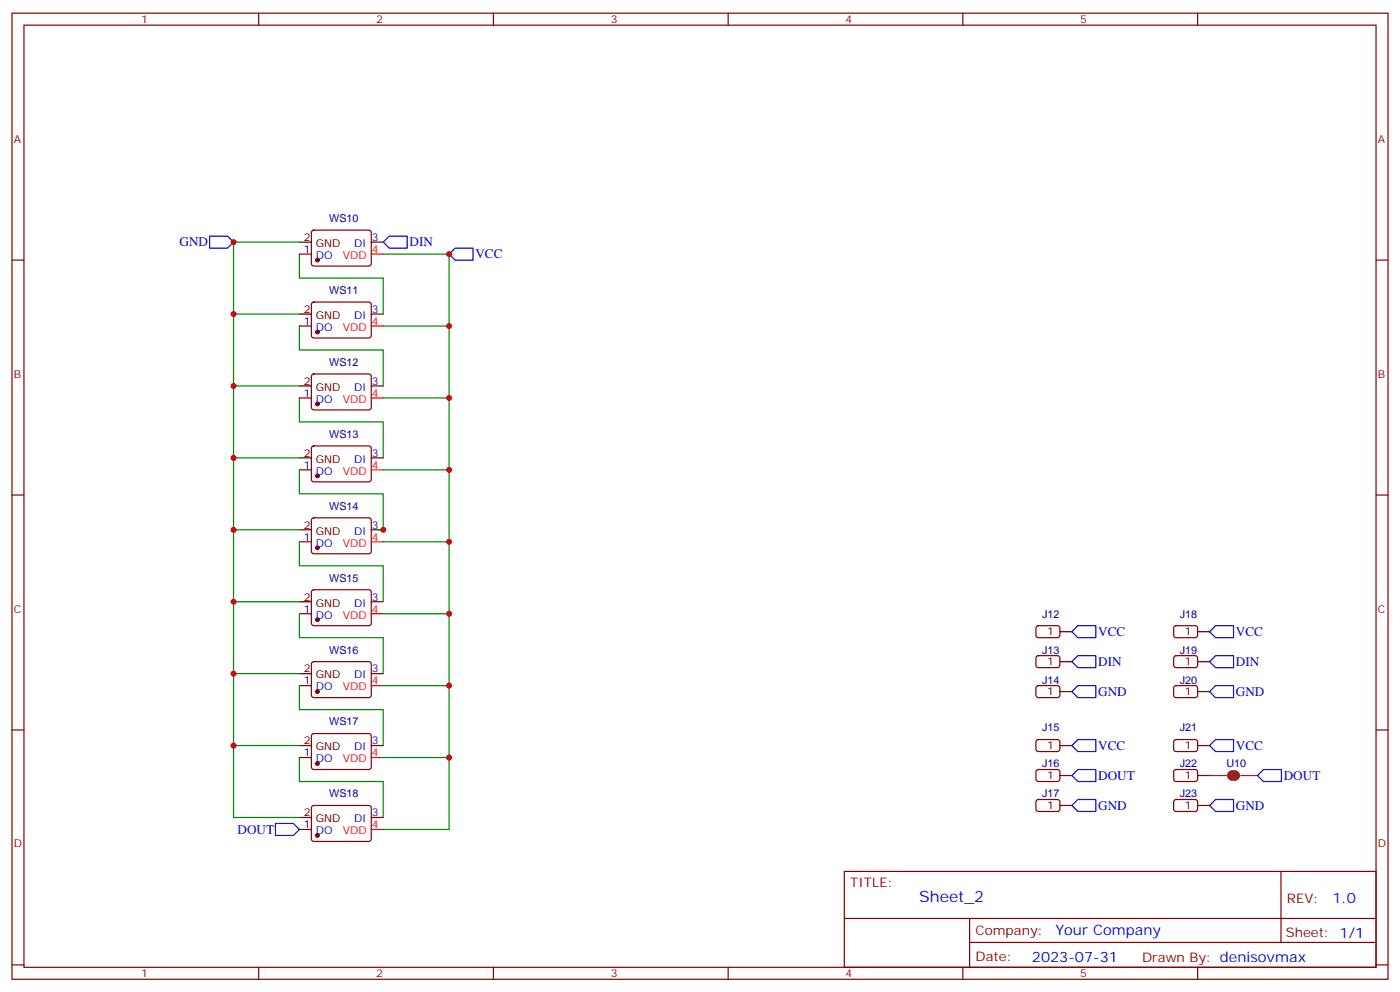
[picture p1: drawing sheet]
<svg xmlns="http://www.w3.org/2000/svg" width="412mm" height="292mm" viewBox="0 0 412 292" stroke-linecap="round" stroke-linejoin="round" font-family="sans-serif">
<g fill="none" stroke="#870000" stroke-width=".35">
<path d="M3.5 3.9h405.4v284.3h-405.4zM7.1 7.4h398.2v277.3h-398.2zM76.2 3.9v3.5M145.3 3.9v3.5M214.5 3.9v3.5M283.6 3.9v3.5M352.8 3.9v3.5M3.5 76.6h3.6M88.2 74.8h3.5M92 67.9l.4-.2 16.5 .1 .5 .6-.1 9.5-.6 .4h-16.5l-.5-.7v-9.2zM109.4 71.3h3.5M405.3 76.6h3.6"/>
<path d="M88.2 96h3.5M92 89.1l.4-.2 16.5 .1 .5 .6-.1 9.5-.6 .4-16.5-.1-.5-.6v-9.2zM109.4 92.4h3.5M88.2 117.1h3.5M92 110.3l.4-.2h16.5l.5 .7-.1 9.4-.6 .4h-16.5l-.5-.7v-9.1zM109.4 113.6h3.5M88.2 138.3h3.5M92 131.4l.4-.2 16.5 .1 .5 .6-.1 9.5-.6 .4h-16.5l-.5-.7v-9.2zM109.4 134.8h3.5M3.5 145.7h3.6M88.2 159.5h3.5M92 152.6l.4-.2 16.5 .1 .5 .6-.1 9.5-.6 .4-16.5-.1-.5-.6v-9.2z"/>
<path d="M109.4 155.9h3.5M405.3 145.7h3.6M92 173.8l.4-.2h16.5l.5 .7-.1 9.4-.6 .4h-16.5l-.5-.7v-9.1zM109.4 177.1h3.5M88.2 180.6h3.5M92 194.9l.4-.2 16.5 .1 .5 .6-.1 9.5-.6 .4h-16.5l-.5-.7v-9.2zM109.4 198.3h3.5M305.4 193.2l.5-.2h5.9l.4 .7-.1 2.4-.6 .4-5.9-.1-.4-.6v-2.1zM305.4 184.4l.5-.3 5.9 .1 .4 .7-.1 2.3-.6 .5-5.9-.1-.4-.6v-2.1zM346 184.4l.4-.3 5.9 .1 .5 .7-.1 2.3-.6 .5-5.9-.1-.5-.6v-2.1zM346 193.2l.4-.2h5.9l.5 .7-.1 2.4-.6 .4-5.9-.1-.5-.6v-2.1zM3.5 214.8h3.6"/>
<path d="M88.2 201.8h3.5M92 216.1l.4-.2 16.5 .1 .5 .6-.1 9.5-.6 .4-16.5-.1-.5-.6v-9.2zM109.4 219.4h3.5M305.4 202l.5-.2h5.9l.4 .7-.1 2.4-.6 .4h-5.9l-.4-.7v-2.1zM305.4 217.9l.5-.2h5.9l.4 .7-.1 2.4-.6 .4-5.9-.1-.4-.6v-2.1zM346 202l.4-.2h5.9l.5 .7-.1 2.4-.6 .4h-5.9l-.5-.7v-2.1zM346 217.9l.4-.2h5.9l.5 .7-.1 2.4-.6 .4-5.9-.1-.5-.6v-2.1zM405.3 214.8h3.6M88.2 223h3.5M92 237.3l.4-.2h16.5l.5 .7-.1 9.4-.6 .4h-16.5l-.5-.7v-9.1zM305.4 226.7l.5-.2h5.9l.4 .7-.1 2.4-.6 .4-5.9-.1-.4-.6v-2.1zM305.4 235.5l.5-.2 5.9 .1 .4 .6-.1 2.4-.6 .4h-5.9l-.4-.7v-2.1z"/>
<path d="M346 235.5l.4-.2 5.9 .1 .5 .6-.1 2.4-.6 .4h-5.9l-.5-.7v-2.1zM346 226.7l.4-.2h5.9l.5 .7-.1 2.4-.6 .4-5.9-.1-.5-.6v-2.1zM88.2 244.1h3.5M109.4 240.6h3.5M248.7 256.5h156.6v28.2h-156.6zM377.3 256.5v20.9M248.7 270.3h156.5M285.6 277.4h119.6M285.6 270.3v14.1M3.5 284h3.6M76.2 284.7v3.5M145.3 284.7v3.5"/>
<path d="M214.5 284.7v3.5M283.6 284.7v3.5M352.8 284.7v3.5M405.3 284h3.6"/>
</g>
<g fill="none" stroke="#00f" stroke-width=".35">
<path d="M61.7 69.5h5.3l1.8 1.8-1.8 1.7h-5.3zM112.9 71.3l1.8-1.8h5.2v3.5h-5.2zM132.3 74.8l1.8-1.8h5.2v3.6h-5.2zM315.7 185.9l1.8-1.8h5.3v3.6h-5.3zM317.5 193h5.3v3.5h-5.3l-1.8-1.8zM356.3 185.9l1.8-1.8h5.3v3.6h-5.3zM358.1 193h5.3v3.5h-5.3l-1.8-1.8zM317.5 201.8h5.3v3.5h-5.3l-1.8-1.7zM317.5 217.7h5.3v3.5h-5.3l-1.8-1.8zM356.3 203.6l1.8-1.8h5.3v3.5h-5.3zM356.3 219.4l1.8-1.7h5.3v3.5h-5.3zM315.7 237.1l1.8-1.8h5.3v3.5h-5.3z"/>
<path d="M315.7 228.2l1.8-1.7h5.3v3.5h-5.3zM358.1 235.3h5.3v3.5h-5.3l-1.8-1.7zM370.4 228.2l1.8-1.7h5.3v3.5h-5.3zM81.1 242.4h5.3l1.8 1.7-1.8 1.8h-5.3z"/>
</g>
<g fill="none" stroke="#008700" stroke-width=".35">
<path d="M88.2 74.8v7h24.7v10.6M88.2 71.3h-19.4v169.3h19.4M112.9 74.8h19.4v169.3h-19.4M68.8 92.4h19.4M88.2 96v7h24.7v10.6M112.9 96h19.4M68.8 113.6h19.4M88.2 117.1v7.1h24.7v10.6M112.9 117.1h19.4M68.8 134.8h19.4M88.2 138.3v7h24.7v10.6h-1.8M112.9 138.3h19.4"/>
<path d="M68.8 155.9h19.4M88.2 159.5v7h24.7v10.6M112.9 159.5h19.4M68.8 177.1h19.4M68.8 198.3h19.4M88.2 180.6v7.1h24.7v10.6M112.9 180.6h19.4M68.8 219.4h19.4M88.2 201.8v7h24.7v10.6M112.9 201.8h19.4M88.2 223v7h24.7v10.6M112.9 223h19.4"/>
</g>
<g fill="#870000" stroke="#870000" stroke-width=".35">
<circle cx="93.5" cy="245.9" r=".53"/>
<circle cx="93.5" cy="161.2" r=".53"/>
<circle cx="93.5" cy="182.4" r=".53"/>
<circle cx="93.5" cy="203.6" r=".53"/>
<circle cx="93.5" cy="224.7" r=".53"/>
<circle cx="93.5" cy="140.1" r=".53"/>
<circle cx="93.5" cy="118.9" r=".53"/>
<circle cx="93.5" cy="97.7" r=".53"/>
<circle cx="93.5" cy="76.6" r=".53"/>
</g>
<g fill="none" stroke="#000" stroke-width=".35">
<path d="M88.2 71.3h3.5M88.2 92.4h3.5M88.2 113.6h3.5M88.2 134.8h3.5M88.2 155.9h3.5M88.2 177.1h3.5M88.2 198.3h3.5M312.2 185.9h3.5M312.2 194.7h3.5M352.8 185.9h3.5M352.8 194.7h3.5M88.2 219.4h3.5"/>
<path d="M312.2 219.4h3.5M312.2 203.6h3.5M352.8 219.4h3.5M352.8 203.6h3.5M312.2 228.2h3.5M312.2 237.1h3.5M352.8 228.2h3.5M352.8 237.1h3.5M88.2 240.6h3.5"/>
</g>
<path d="M109.4 74.8h3.5M109.4 96h3.5M109.4 117.1h3.5M109.4 138.3h3.5M109.4 159.5h3.5M109.4 180.6h3.5M109.4 201.8h3.5M109.4 223h3.5M109.4 244.1h3.5" fill="none" stroke="#f00" stroke-width=".35"/>
<path d="M363 227.5a.71 .71 0 0 0-.7 .7 .71 .71 0 0 0 .7 .8M363.7 227.5a.71 .71 0 0 1 .7 .7 .71 .71 0 0 1-.7 .8" fill="none" stroke="#8c2424" stroke-width="1.8"/>
<path d="M356.3 228.2h4.9M365.5 228.2h4.9" fill="none" stroke="#8c2424" stroke-width=".35"/>
<g fill="#c00">
<circle cx="132.3" cy="74.8" r=".88"/>
<circle cx="132.3" cy="159.5" r=".88"/>
<circle cx="112.9" cy="155.9" r=".88"/>
<circle cx="68.8" cy="155.9" r=".88"/>
<circle cx="68.8" cy="177.1" r=".88"/>
<circle cx="132.3" cy="180.6" r=".88"/>
<circle cx="68.8" cy="198.3" r=".88"/>
<circle cx="68.8" cy="219.4" r=".88"/>
<circle cx="132.3" cy="201.8" r=".88"/>
<circle cx="132.3" cy="223" r=".88"/>
<circle cx="132.3" cy="138.3" r=".88"/>
<circle cx="132.3" cy="117.1" r=".88"/>
<circle cx="68.8" cy="134.8" r=".88"/>
<circle cx="68.8" cy="113.6" r=".88"/>
<circle cx="132.3" cy="96" r=".88"/>
<circle cx="68.8" cy="92.4" r=".88"/>
<circle cx="68.8" cy="71.3" r=".88"/>
</g>
<text font-size="4.6" fill="#00f" x="270.8" y="265.5">Sheet_2</text>
<g font-size="4.2" fill="#00f">
<text x="392.5" y="265.7">1.0</text>
<text x="310.9" y="275.3">Your Company</text>
<text x="304" y="283.1">2023-07-31</text>
</g>
<g font-size="3.9" fill="#00f">
<text x="52.9" y="72.5">GND</text>
<text x="120.6" y="72.5">DIN</text>
<text x="140.1" y="76">VCC</text>
<text x="323.5" y="187.1">VCC</text>
<text x="364.1" y="187.1">VCC</text>
<text x="323.5" y="195.9">DIN</text>
<text x="364.1" y="195.9">DIN</text>
<text x="323.5" y="204.8">GND</text>
<text x="364.1" y="204.8">GND</text>
<text x="323.5" y="220.6">VCC</text>
<text x="364.1" y="220.6">VCC</text>
<text x="323.5" y="229.5">DOUT</text>
<text x="378.2" y="229.5">DOUT</text>
<text x="323.5" y="238.3">GND</text>
<text x="364.1" y="238.3">GND</text>
<text x="70" y="245.4">DOUT</text>
</g>
<g font-size="3.9" fill="#800">
<text x="250.5" y="261.1">TITLE:</text>
<text x="379.1" y="265.7">REV:</text>
<text x="287.4" y="275.3">Company:</text>
<text x="378.7" y="275.9">Sheet: 1/1</text>
<text x="287.4" y="282.9">Date:</text>
<text x="336.4" y="283">Drawn By: denisovmax</text>
</g>
<g font-size="3.2" fill="#800">
<text x="41.6" y="6.9">1</text>
<text x="110.8" y="6.9">2</text>
<text x="179.9" y="6.9">3</text>
<text x="249.1" y="6.9">4</text>
<text x="318.2" y="6.9">5</text>
<text x="4.1" y="42">A</text>
<text x="405.9" y="42">A</text>
<text x="4.1" y="111.1">B</text>
<text x="405.9" y="111.1">B</text>
<text x="4.1" y="180.3">C</text>
<text x="405.9" y="180.3">C</text>
<text x="4.1" y="249.4">D</text>
<text x="405.9" y="249.4">D</text>
<text x="41.6" y="287.7">1</text>
<text x="110.8" y="287.7">2</text>
<text x="179.9" y="287.7">3</text>
<text x="249.1" y="287.7">4</text>
<text x="318.2" y="287.7">5</text>
</g>
<g font-size="3.2" fill="#000080">
<text x="97" y="65.4">WS10</text>
<text x="97" y="86.5">WS11</text>
<text x="97" y="107.7">WS12</text>
<text x="97" y="128.9">WS13</text>
<text x="97" y="150">WS14</text>
<text x="97" y="171.2">WS15</text>
<text x="306.9" y="181.8">J12</text>
<text x="347.5" y="181.8">J18</text>
<text x="97" y="192.4">WS16</text>
<text x="306.9" y="192.4">J13</text>
<text x="347.5" y="192.4">J19</text>
<text x="306.9" y="201.2">J14</text>
<text x="347.5" y="201.2">J20</text>
<text x="97" y="213.5">WS17</text>
<text x="306.9" y="215.3">J15</text>
<text x="347.5" y="215.3">J21</text>
<text x="306.9" y="225.9">J16</text>
<text x="347.5" y="225.9">J22</text>
<text x="361.3" y="225.9">U10</text>
<text x="97" y="234.7">WS18</text>
<text x="306.9" y="234.7">J17</text>
<text x="347.5" y="234.7">J23</text>
</g>
<g font-size="3.2">
<text x="89.5" y="70.9">2</text>
<text x="93" y="72.7">GND</text>
<text x="89.5" y="92.1">2</text>
<text x="93" y="93.8">GND</text>
<text x="89.5" y="113.2">2</text>
<text x="93" y="115">GND</text>
<text x="89.5" y="134.4">2</text>
<text x="93" y="136.2">GND</text>
<text x="89.5" y="155.6">2</text>
<text x="93" y="157.3">GND</text>
<text x="89.5" y="176.7">2</text>
<text x="93" y="178.5">GND</text>
<text x="308.4" y="187">1</text>
<text x="349" y="187">1</text>
<text x="89.5" y="197.9">2</text>
<text x="308.4" y="195.8">1</text>
<text x="349" y="195.8">1</text>
<text x="93" y="199.7">GND</text>
<text x="308.4" y="204.6">1</text>
<text x="349" y="204.6">1</text>
<text x="89.5" y="219.1">2</text>
<text x="93" y="220.8">GND</text>
<text x="308.4" y="220.5">1</text>
<text x="349" y="220.5">1</text>
<text x="308.4" y="229.3">1</text>
<text x="349" y="229.3">1</text>
<text x="308.4" y="238.1">1</text>
<text x="349" y="238.1">1</text>
<text x="89.5" y="240.2">2</text>
<text x="93" y="242">GND</text>
</g>
<g font-size="3.2" fill="#00f">
<text x="109.5" y="70.9">3</text>
<text x="89.5" y="74.4">1</text>
<text x="93" y="76.2">DO</text>
<text x="104.3" y="72.7">DI</text>
<text x="89.5" y="95.6">1</text>
<text x="104.3" y="93.8">DI</text>
<text x="109.5" y="92.1">3</text>
<text x="93" y="97.4">DO</text>
<text x="109.5" y="113.2">3</text>
<text x="89.5" y="116.8">1</text>
<text x="93" y="118.5">DO</text>
<text x="104.3" y="115">DI</text>
<text x="89.5" y="137.9">1</text>
<text x="104.3" y="136.2">DI</text>
<text x="109.5" y="134.4">3</text>
<text x="93" y="139.7">DO</text>
<text x="109.5" y="155.6">3</text>
<text x="89.5" y="159.1">1</text>
<text x="93" y="160.9">DO</text>
<text x="104.3" y="157.3">DI</text>
<text x="104.3" y="178.5">DI</text>
<text x="109.5" y="176.7">3</text>
<text x="89.5" y="180.3">1</text>
<text x="93" y="182">DO</text>
<text x="109.5" y="197.9">3</text>
<text x="89.5" y="201.4">1</text>
<text x="93" y="203.2">DO</text>
<text x="104.3" y="199.7">DI</text>
<text x="104.3" y="220.8">DI</text>
<text x="109.5" y="219.1">3</text>
<text x="89.5" y="222.6">1</text>
<text x="93" y="224.4">DO</text>
<text x="89.5" y="243.8">1</text>
<text x="93" y="245.5">DO</text>
<text x="104.3" y="242">DI</text>
<text x="109.5" y="240.2">3</text>
</g>
<g font-size="3.2" fill="#f00">
<text x="101" y="76.2">VDD</text>
<text x="109.5" y="74.4">4</text>
<text x="109.5" y="95.6">4</text>
<text x="101" y="97.4">VDD</text>
<text x="101" y="118.5">VDD</text>
<text x="109.5" y="116.8">4</text>
<text x="109.5" y="137.9">4</text>
<text x="101" y="139.7">VDD</text>
<text x="101" y="160.9">VDD</text>
<text x="109.5" y="159.1">4</text>
<text x="101" y="182">VDD</text>
<text x="109.5" y="180.3">4</text>
<text x="101" y="203.2">VDD</text>
<text x="109.5" y="201.4">4</text>
<text x="101" y="224.4">VDD</text>
<text x="109.5" y="222.6">4</text>
<text x="101" y="245.5">VDD</text>
<text x="109.5" y="243.8">4</text>
</g>
</svg>
